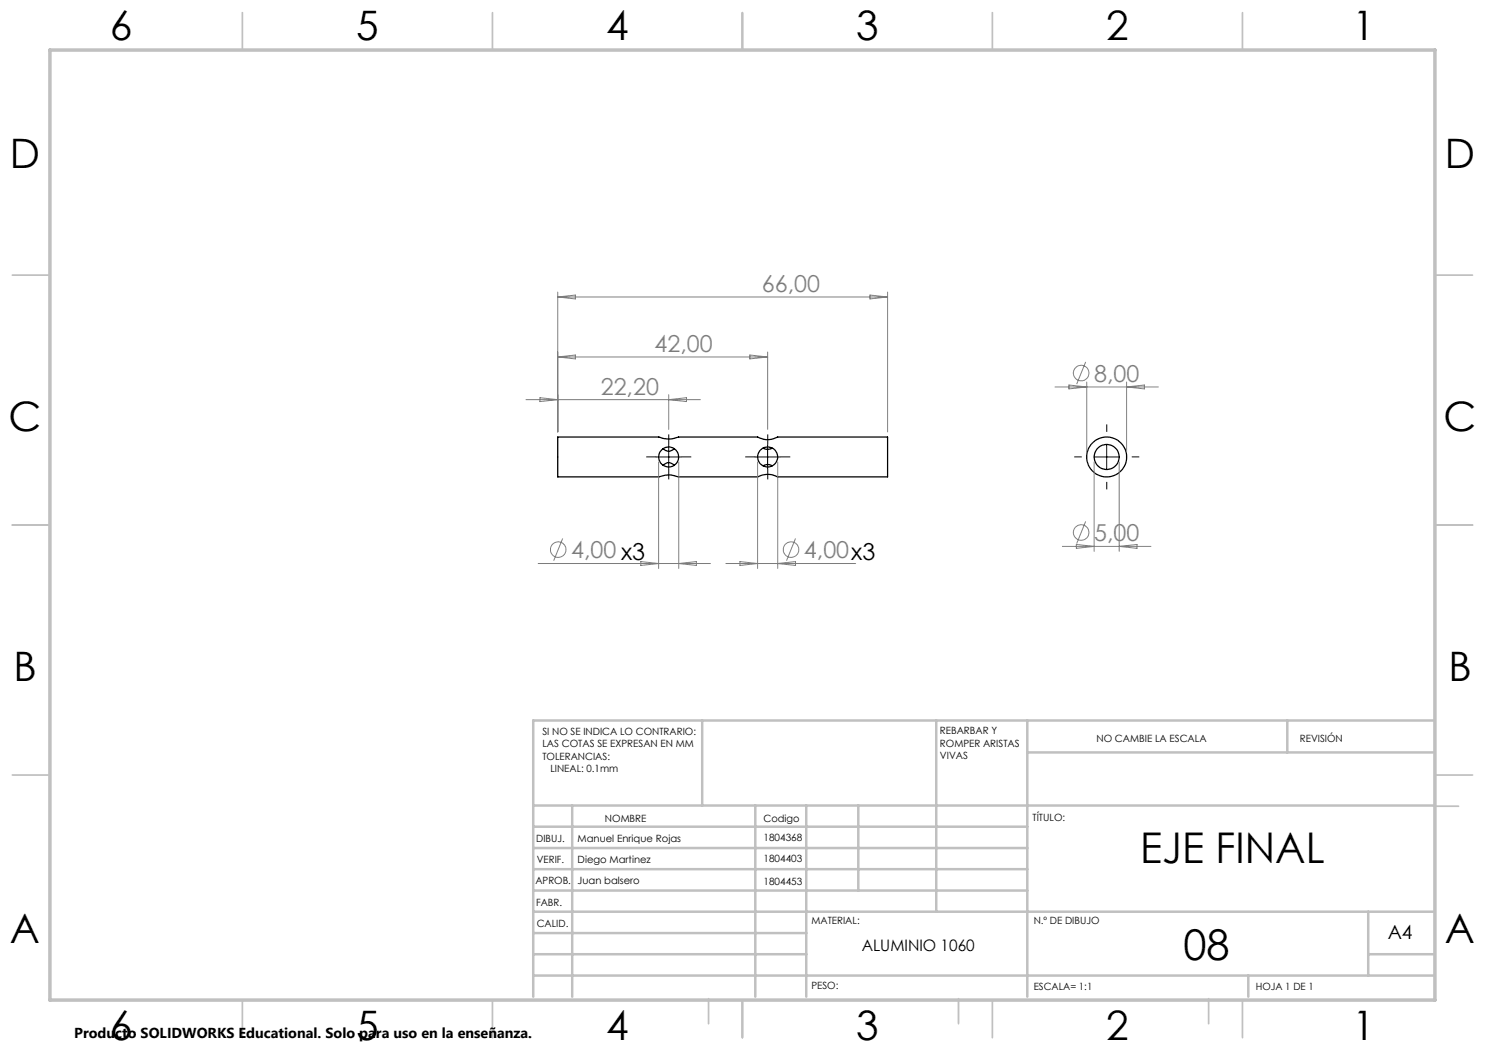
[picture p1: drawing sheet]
<svg xmlns="http://www.w3.org/2000/svg" width="297mm" height="210mm" viewBox="0 0 297 210" stroke-linecap="round" stroke-linejoin="round" font-family="sans-serif">
<g fill="none" stroke="#000" stroke-width=".25">
<path d="M111.5 87.4h20.3a5.2 5.2 0 0 0 3.9 0h15.8a4 4 0 0 0 4 0h22v8h-22a4.1 4.1 0 0 0-4 0h-15.8a5.2 5.2 0 0 0-3.9 0h-20.3zM132.6 89.7l.2 .2a1.42 1.42 0 0 0 2.1-.2M132.6 93.1a1.46 1.46 0 0 1 2.3 0M152.6 89.6l.3 .2a1.79 1.79 0 0 0 1.5-.2M152.6 93.2a1.69 1.69 0 0 1 1.8 0"/>
<circle cx="133.7" cy="91.4" r="2.01"/>
<circle cx="153.5" cy="91.4" r="2.01"/>
<circle cx="221.3" cy="91.4" r="4"/>
<circle cx="221.3" cy="91.4" r="2.51"/>
</g>
<g fill="none" stroke="#808080" stroke-width=".2">
<path d="M111.5 58.4v28M111.5 59.4h66M111.5 59.4l3.6-.4v.8zM174 59l3.5 .4-3.5 .4zM177.5 58.4v28M105.2 79.9h34.9M108 79.5l3.5 .4-3.5 .4zM111.5 71.4l3.6-.4v.8zM111.5 71.4h42M133.7 78.9v7M133.7 79.9l3.6-.4v.8zM150 71l3.5 .4-3.5 .4z"/>
<path d="M153.5 70.4v15.5M211 77.4h20.7M213.8 77l3.5 .4-3.5 .4zM217.1 72.4l-1.8 4.4M217.3 76.4v14M225.3 76.4v14M225.3 77.4l3.6-.4v.8zM131.7 92.4v21.3M135.7 92.4v21.3M151.5 92.4v21.3M155.5 92.4v21.3M218.8 92.4v17.9"/>
<path d="M223.8 92.4v17.9M107.6 112.7h34.5M112.5 107.7l-1.8 4.4M128.2 112.3l3.5 .4-3.5 .4zM135.7 112.7l3.6-.4v.8zM145.2 112.7h25.9M148 112.3l3.5 .4-3.5 .4zM155.5 112.7l3.6-.4v.8zM159.1 107.7l-1.8 4.4M212.5 109.3h17.7M215.3 108.9l3.5 .4-3.5 .4zM217.1 104.3l-1.8 4.4"/>
<path d="M223.8 109.3l3.6-.4v.8z"/>
<circle cx="216.2" cy="74.6" r="1.56"/>
<circle cx="111.6" cy="109.9" r="1.56"/>
<circle cx="158.2" cy="109.9" r="1.56"/>
<circle cx="216.2" cy="106.5" r="1.56"/>
</g>
<path d="M131.3 91.4h-2M133.8 88.9v-2M133.8 93.9v2M136.3 91.4h2M151.1 91.4h-2M153.6 88.9v-2M153.6 93.9v2M156.1 91.4h2M216.4 91.4h-1.5M221.4 86.4v-1.5M221.4 96.4v1.5M226.4 91.4h1.5" fill="none" stroke="#000" stroke-width=".2" stroke-dasharray="15.2 1.3 1.3 1.3" stroke-linecap="butt"/>
<path d="M131.2 91.4h5M133.7 88.9v5M151 91.4h5M153.5 88.9v5M218.8 91.4h5M221.3 88.9v5" fill="none" stroke="#000" stroke-width=".2"/>
<g fill="none" stroke="#c0c0c0" stroke-width=".35">
<path d="M48.5 2.5v7.5M98.5 2.5v7.5M148.5 2.5v7.5M198.5 2.5v7.5M248.5 2.5v7.5M2.5 55h7.5M287 55h7.5M2.5 105h7.5M287 105h7.5M2.5 155h7.5M287 155h7.5M286.7 161.2h5"/>
<path d="M141.7 199.7v5M191.7 199.7v5M241.7 199.7v5M48.5 200v7.5M98.5 200v7.5M148.5 200v7.5M198.5 200v7.5M248.5 200v7.5"/>
</g>
<g fill="none" stroke="#c0c0c0" stroke-width=".5">
<path d="M140.4 144.1v17M187.3 144.1v38.2M205.5 144.1v55.2M205.5 150.5h81.2M257.5 144.1v6.4M286.7 144.1h-180.1v55.2M106.6 161.1h180.1M106.6 178.1h98.9M106.6 173.8h98.9M106.6 169.6h98.9M106.6 165.3h98.9M114.4 161.1v38.2"/>
<path d="M151.1 161.1v38.2M161.3 161.1v38.2M171.7 161.1v17M106.6 195.1h180.1M106.6 190.8h54.7M106.6 186.6h54.7M106.6 182.3h180.1M249.7 195.1v4.2M273.6 190.8h13.1M273.6 182.3v12.8"/>
</g>
<path d="M10 10h277v190h-277z" fill="none" stroke="#c0c0c0" stroke-width=".7"/>
<g font-size="8.5">
<text x="228" y="172.6">EJE FINAL</text>
<text x="236.7" y="192.1">08</text>
</g>
<g font-size="8.1">
<text x="22" y="8">6</text>
<text x="71.2" y="8">5</text>
<text x="121.2" y="8">4</text>
<text x="171.2" y="8">3</text>
<text x="221.2" y="8">2</text>
<text x="270.5" y="8">1</text>
<text x="2" y="33.6">D</text>
<text x="289" y="33.6">D</text>
<text x="1.7" y="86.1">C</text>
<text x="288.7" y="86.1">C</text>
<text x="2.7" y="136.1">B</text>
<text x="289.7" y="136.1">B</text>
<text x="2" y="188.6">A</text>
<text x="289" y="188.6">A</text>
<text x="22" y="208">6</text>
<text x="71.2" y="208">5</text>
<text x="121.2" y="208">4</text>
<text x="171.2" y="208">3</text>
<text x="221.2" y="208">2</text>
<text x="270.5" y="208">1</text>
</g>
<g font-size="4.7" fill="#808080">
<text x="152.4" y="58.4">66,00</text>
<text x="130.9" y="70.4">42,00</text>
<text x="218.8" y="76.3">8,00</text>
<text x="120.2" y="78.9">22,20</text>
<text x="114.2" y="111.6">4,00 x3</text>
<text x="160.8" y="111.6">4,00x3</text>
<text x="218.8" y="108.2">5,00</text>
</g>
<text font-size="3.9" x="277.5" y="187.8">A4</text>
<text font-size="3.2" x="172.3" y="190.2">ALUMINIO 1060</text>
<text font-size="2.9" x="14.9" y="207.6">Producto SOLIDWORKS Educational. Solo para uso en la enseñanza.</text>
<g font-size="2">
<text x="108.5" y="146.9">SI NO SE INDICA LO CONTRARIO:</text>
<text x="108.5" y="149.4">LAS COTAS SE EXPRESAN EN MM</text>
<text x="188" y="146.8">REBARBAR Y</text>
<text x="188" y="149.3">ROMPER ARISTAS</text>
<text x="219.3" y="148.3">NO CAMBIE LA ESCALA</text>
<text x="260" y="148.5">REVISIÓN</text>
<text x="108.5" y="151.9">TOLERANCIAS:</text>
<text x="110.1" y="154.4">LINEAL: 0.1mm</text>
<text x="188" y="151.8">VIVAS</text>
<text x="121" y="164.3">NOMBRE</text>
<text x="152.7" y="164.3">Codigo</text>
<text x="206.5" y="164.3">TÍTULO:</text>
<text x="107.3" y="168.4">DIBUJ.</text>
<text x="107.4" y="172.7">VERIF.</text>
<text x="115.5" y="168.5">Manuel Enrique Rojas</text>
<text x="115.5" y="172.7">Diego Martinez</text>
<text x="152.7" y="172.4">1804403</text>
<text x="152.7" y="168.3">1804368</text>
<text x="107.1" y="176.8">APROB.</text>
<text x="115.5" y="176.8">Juan balsero</text>
<text x="152.7" y="176.9">1804453</text>
<text x="107.2" y="181.1">FABR.</text>
<text x="107.3" y="185.5">CALID.</text>
<text x="162.3" y="184.8">MATERIAL:</text>
<text x="206.7" y="184.8">N.º DE DIBUJO</text>
<text x="162.3" y="197.9">PESO:</text>
<text x="206.7" y="197.9">ESCALA= 1:1</text>
<text x="251.1" y="197.9">HOJA 1 DE 1</text>
</g>
</svg>
